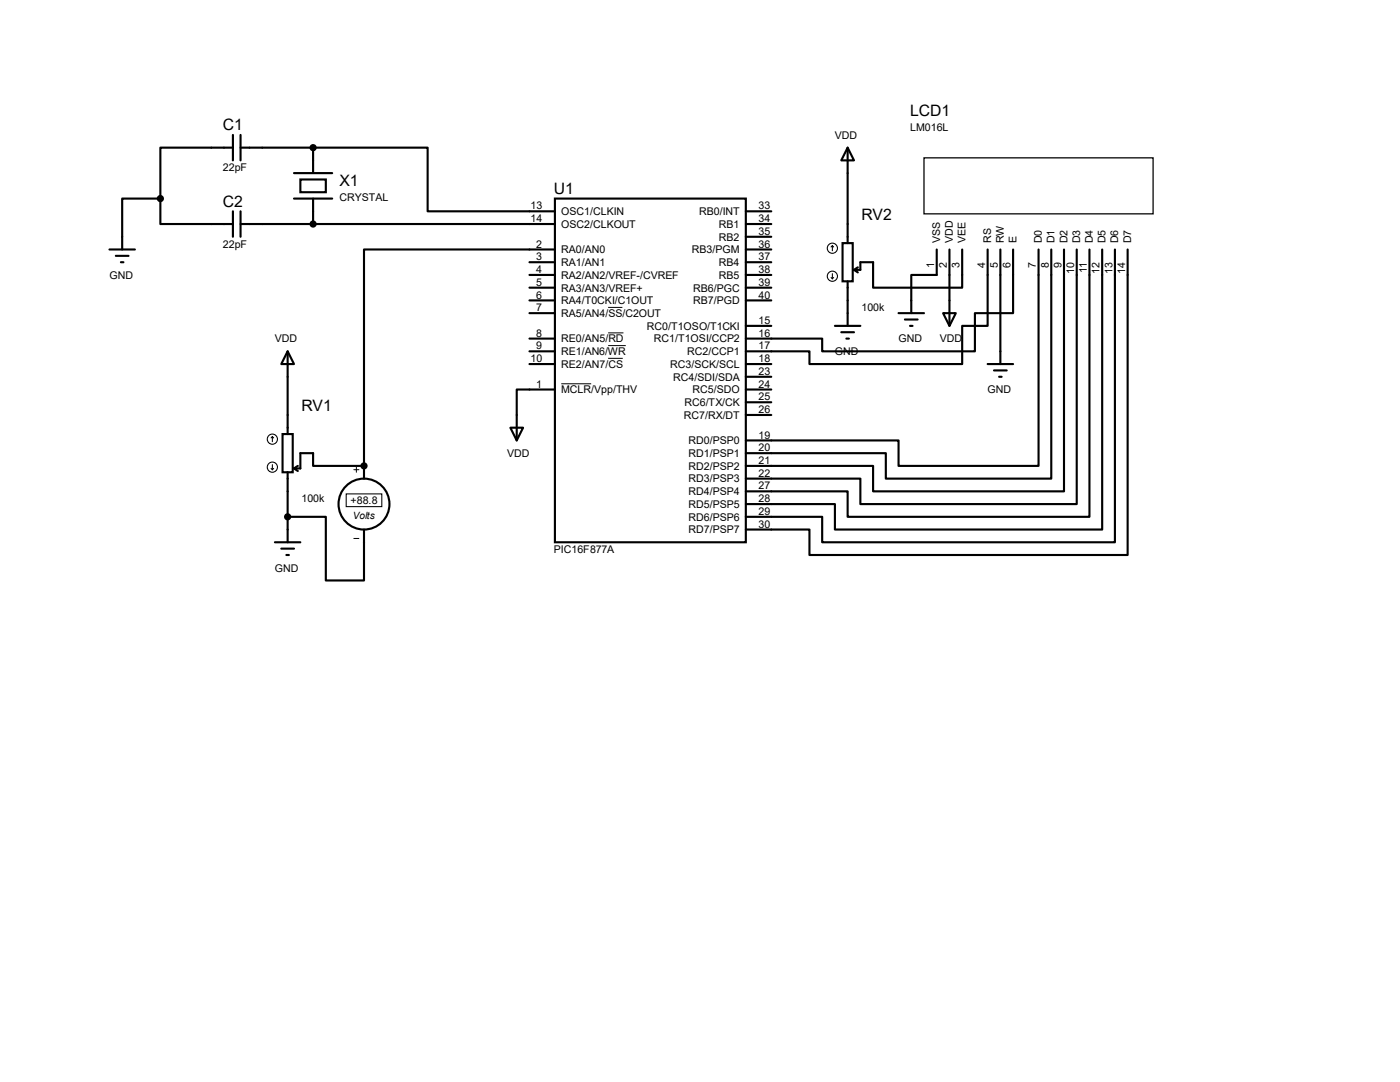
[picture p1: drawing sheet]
<svg xmlns="http://www.w3.org/2000/svg" width="279mm" height="216mm" viewBox="0 0 279 216" stroke-linecap="round" stroke-linejoin="round" font-family="sans-serif">
<g fill="none" stroke="#000" stroke-width=".42">
<path d="M32 39.6v5.1h14.5M32 39.6h-7.6v10.2M46.5 29.5h-14.5v10.1M46.5 26.9v5.1M48 29.5h14.5M48 26.9v5.1M58.7 34.5h7.6M58.7 39.6h7.6M59.9 35.8h5.1v2.6h-5.1zM62.5 29.5h22.8v12.7h25.4M62.5 29.5v5M62.5 39.6v5.1"/>
<path d="M110.7 39.6h38.1v68.6h-38.1zM169.2 29.5l1.2 2.5h-2.5zM169.2 29.5v19M21.8 49.8h5.1M23.1 51.1h2.6M24.1 52.3h.5M46.5 42.2v5M48 44.7h62.7M48 42.2v5M105.7 52.3h5M105.7 54.9h5M105.7 59.9h5"/>
<path d="M105.7 57.4h5M110.7 49.8h-38.1v43.2M148.8 44.7h5.1M148.8 49.8h5.1M148.8 52.3h5.1M148.8 54.9h5.1M148.8 59.9h5.1M148.8 42.2h5.1M148.8 57.4h5.1M148.8 47.2h5.1M168.1 48.5h2.1v7.6h-2.1zM169.2 56.1v8.9"/>
<path d="M170.4 53.8l.8 .6M171.2 53.3l-.8 .5M186.9 49.8v5.1h-5v7.6M189.5 49.8v15.2M192 49.8v7.6h-17.8v-5.1h-2.5v1.5h-1.3M197.1 49.8v15.2h-5.1v7.6h-30.5v-2.5h-12.7M199.6 49.8v22.8M202.2 49.8v12.7h-7.6v7.6h-30.5v-2.5h-15.3M207.3 49.8v43.2h-28v-5.1h-30.5M209.8 49.8v45.7h-33v-5.1h-28M212.3 49.8v48.2h-38.1v-5h-25.4M214.9 49.8v50.8h-43.2v-5.1h-22.9"/>
<path d="M217.4 49.8v53.3h-48.2v-5.1h-20.4M220 49.8v55.9h-53.4v-5.1h-17.8M222.5 49.8v58.4h-58.4v-5.1h-15.3M225 49.8v60.9h-63.5v-5h-12.7M57.4 70.1l1.3 2.5h-2.6zM57.4 70.1v16.5M105.7 62.5h5M105.7 67.6h5M105.7 70.1h5M105.7 72.6h5M110.7 77.7h-7.6v10.2M148.8 72.6h5.1"/>
<path d="M148.8 77.7h5.1M148.8 75.2h5.1M148.8 65h5.1M166.6 65h5.1M167.9 66.3h2.5M168.9 67.6h.5M179.3 62.5h5.1M180.6 63.8h2.5M181.6 65h.5M188.2 62.5h2.6l-1.3 2.5zM197.1 72.6h5.1M198.4 73.9h2.5"/>
<path d="M199.4 75.2h.5M56.4 86.6h2v7.6h-2zM57.4 94.2v14M58.7 93.5l.7 .5M59.4 93l-.7 .5M72.6 93h-10.1v-2.6h-2.6v3.1h-1.2M72.6 93v2.5M101.9 85.3h2.5l-1.3 2.6zM148.8 82.8h5.1M148.8 80.3h5.1M54.9 108.2h5M56.1 109.5h2.6"/>
<path d="M57.1 110.7h.6M57.4 103.1h7.6v12.7h7.6v-10.1"/>
<circle cx="72.6" cy="100.6" r="5.1"/>
</g>
<circle cx="72.6" cy="93" r=".21" fill="#000"/>
<g fill="none" stroke="#000" stroke-width=".21">
<path d="M165.9 55.4l.2 .2M166.1 49l-.2 .3M166.1 49l.3 .3M166.1 49v1M166.1 54.6v1M166.4 55.4l-.3 .2M54.1 93.5l.3 .2M54.4 87.1l-.3 .3M54.4 87.1l.2 .3M54.4 87.1v1M54.4 92.7v1M54.6 93.5l-.2 .2"/>
<path d="M69.1 98.6h7.1v2.5h-7.1z"/>
<circle cx="166.1" cy="49.5" r="1.02"/>
<circle cx="166.1" cy="55.1" r="1.02"/>
<circle cx="54.4" cy="93.2" r="1.02"/>
<circle cx="54.4" cy="87.6" r="1.02"/>
</g>
<g fill="#000" stroke="#000" stroke-width=".42">
<circle cx="32" cy="39.6" r=".51"/>
<circle cx="62.5" cy="29.5" r=".51"/>
<circle cx="62.5" cy="44.7" r=".51"/>
<circle cx="72.6" cy="93" r=".51"/>
<circle cx="57.4" cy="103.1" r=".51"/>
</g>
<path d="M112 76.6h6M121.4 61.3h2.8M121.4 66.4h3M121.4 69h3.5M121.4 71.5h2.9M70.6 93.7h1M71.1 93.2v1M70.6 107.4h1" fill="none" stroke="#000" stroke-width=".2"/>
<path d="M184.4 31.5h45.7v11.2h-45.7z" fill="none" stroke="#000" stroke-width=".25"/>
<g font-size="3.1">
<text x="181.7" y="23.2">LCD1</text>
<text x="44.5" y="26">C1</text>
<text x="44.5" y="41.3">C2</text>
<text x="67.8" y="37.2">X1</text>
<text x="110.5" y="38.7">U1</text>
<text x="171.9" y="43.8">RV2</text>
<text x="60.2" y="81.9">RV1</text>
</g>
<g font-size="2.1">
<text x="166.6" y="27.7">VDD</text>
<text x="181.7" y="26.1">LM016L</text>
<text x="44.5" y="34.2">22pF</text>
<text x="67.8" y="40.1">CRYSTAL</text>
<text x="105.9" y="41.8">13</text>
<text x="151.4" y="41.8">33</text>
<text x="105.9" y="44.3">14</text>
<text x="112" y="42.9">OSC1/CLKIN</text>
<text x="112" y="45.5">OSC2/CLKOUT</text>
<text x="139.5" y="42.9">RB0/INT</text>
<text x="143.5" y="45.5">RB1</text>
<text x="151.4" y="46.9">35</text>
<text x="151.4" y="44.3">34</text>
<text x="44.5" y="49.4">22pF</text>
<text x="107" y="49.4">2</text>
<text x="107" y="51.9">3</text>
<text x="112" y="50.5">RA0/AN0</text>
<text x="112" y="53.1">RA1/AN1</text>
<text x="138.1" y="50.5">RB3/PGM</text>
<text x="143.5" y="53.1">RB4</text>
<text x="143.5" y="48">RB2</text>
<text x="151.4" y="51.9">37</text>
<text x="151.4" y="49.4">36</text>
<text x="186.4" y="53.5" transform="rotate(-90 186.4 53.5)">1</text>
<text x="187.6" y="48.5" transform="rotate(-90 187.6 48.5)">VSS</text>
<text x="189" y="53.5" transform="rotate(-90 189 53.5)">2</text>
<text x="190.2" y="48.5" transform="rotate(-90 190.2 48.5)">VDD</text>
<text x="191.5" y="53.5" transform="rotate(-90 191.5 53.5)">3</text>
<text x="192.7" y="48.5" transform="rotate(-90 192.7 48.5)">VEE</text>
<text x="196.6" y="53.5" transform="rotate(-90 196.6 53.5)">4</text>
<text x="197.8" y="48.5" transform="rotate(-90 197.8 48.5)">RS</text>
<text x="199.1" y="53.5" transform="rotate(-90 199.1 53.5)">5</text>
<text x="200.3" y="48.5" transform="rotate(-90 200.3 48.5)">RW</text>
<text x="201.7" y="53.5" transform="rotate(-90 201.7 53.5)">6</text>
<text x="202.9" y="48.5" transform="rotate(-90 202.9 48.5)">E</text>
<text x="206.8" y="53.5" transform="rotate(-90 206.8 53.5)">7</text>
<text x="207.9" y="48.5" transform="rotate(-90 207.9 48.5)">D0</text>
<text x="209.3" y="53.5" transform="rotate(-90 209.3 53.5)">8</text>
<text x="210.5" y="48.5" transform="rotate(-90 210.5 48.5)">D1</text>
<text x="211.8" y="53.5" transform="rotate(-90 211.8 53.5)">9</text>
<text x="213" y="48.5" transform="rotate(-90 213 48.5)">D2</text>
<text x="215.6" y="48.5" transform="rotate(-90 215.6 48.5)">D3</text>
<text x="218.1" y="48.5" transform="rotate(-90 218.1 48.5)">D4</text>
<text x="220.6" y="48.5" transform="rotate(-90 220.6 48.5)">D5</text>
<text x="223.2" y="48.5" transform="rotate(-90 223.2 48.5)">D6</text>
<text x="225.7" y="48.5" transform="rotate(-90 225.7 48.5)">D7</text>
<text x="21.8" y="55.6">GND</text>
<text x="107" y="54.5">4</text>
<text x="107" y="59.6">6</text>
<text x="107" y="57">5</text>
<text x="112" y="55.6">RA2/AN2/VREF-/CVREF</text>
<text x="112" y="58.2">RA3/AN3/VREF+</text>
<text x="138.3" y="58.2">RB6/PGC</text>
<text x="143.5" y="55.6">RB5</text>
<text x="151.4" y="59.6">40</text>
<text x="151.4" y="57">39</text>
<text x="151.4" y="54.5">38</text>
<text x="214.4" y="54.7" transform="rotate(-90 214.4 54.7)">10</text>
<text x="216.9" y="54.5" transform="rotate(-90 216.9 54.5)">11</text>
<text x="219.5" y="54.7" transform="rotate(-90 219.5 54.7)">12</text>
<text x="222" y="54.7" transform="rotate(-90 222 54.7)">13</text>
<text x="224.5" y="54.7" transform="rotate(-90 224.5 54.7)">14</text>
<text x="107" y="62.1">7</text>
<text x="112" y="60.7">RA4/T0CKI/C1OUT</text>
<text x="112" y="63.2">RA5/AN4/SS/C2OUT</text>
<text x="129.1" y="65.8">RC0/T1OSO/T1CKI</text>
<text x="138.3" y="60.7">RB7/PGD</text>
<text x="151.4" y="64.6">15</text>
<text x="171.9" y="62.1">100k</text>
<text x="54.9" y="68.3">VDD</text>
<text x="107" y="67.2">8</text>
<text x="107" y="69.7">9</text>
<text x="112" y="68.3">RE0/AN5/RD</text>
<text x="112" y="70.9">RE1/AN6/WR</text>
<text x="130.5" y="68.3">RC1/T1OSI/CCP2</text>
<text x="137.2" y="70.9">RC2/CCP1</text>
<text x="151.4" y="67.2">16</text>
<text x="151.4" y="69.7">17</text>
<text x="166.6" y="70.9">GND</text>
<text x="179.3" y="68.3">GND</text>
<text x="187.6" y="68.3">VDD</text>
<text x="105.9" y="72.3">10</text>
<text x="107" y="77.3">1</text>
<text x="112" y="73.4">RE2/AN7/CS</text>
<text x="133.8" y="73.4">RC3/SCK/SCL</text>
<text x="134.4" y="75.9">RC4/SDI/SDA</text>
<text x="151.4" y="72.3">18</text>
<text x="151.4" y="77.3">24</text>
<text x="151.4" y="74.8">23</text>
<text x="112" y="78.5">MCLR/Vpp/THV</text>
<text x="136.5" y="83.6">RC7/RX/DT</text>
<text x="136.6" y="81">RC6/TX/CK</text>
<text x="138.2" y="78.5">RC5/SDO</text>
<text x="151.4" y="82.4">26</text>
<text x="151.4" y="79.9">25</text>
<text x="197.1" y="78.5">GND</text>
<text x="137.4" y="88.6">RD0/PSP0</text>
<text x="151.4" y="87.5">19</text>
<text x="101.2" y="91.2">VDD</text>
<text x="137.4" y="91.2">RD1/PSP1</text>
<text x="137.4" y="93.7">RD2/PSP2</text>
<text x="151.4" y="90">20</text>
<text x="151.4" y="95.1">22</text>
<text x="151.4" y="92.6">21</text>
<text x="60.2" y="100.2">100k</text>
<text x="70" y="100.6">+88.8</text>
<text x="137.4" y="101.3">RD5/PSP5</text>
<text x="137.4" y="98.8">RD4/PSP4</text>
<text x="137.4" y="96.3">RD3/PSP3</text>
<text x="151.4" y="100.2">28</text>
<text x="151.4" y="97.7">27</text>
<text x="137.4" y="106.4">RD7/PSP7</text>
<text x="137.4" y="103.9">RD6/PSP6</text>
<text x="151.4" y="105.3">30</text>
<text x="151.4" y="102.7">29</text>
<text x="110.5" y="110.4">PIC16F877A</text>
<text x="54.9" y="114">GND</text>
</g>
<text font-size="2" x="70.4" y="103.6">Volts</text>
</svg>
